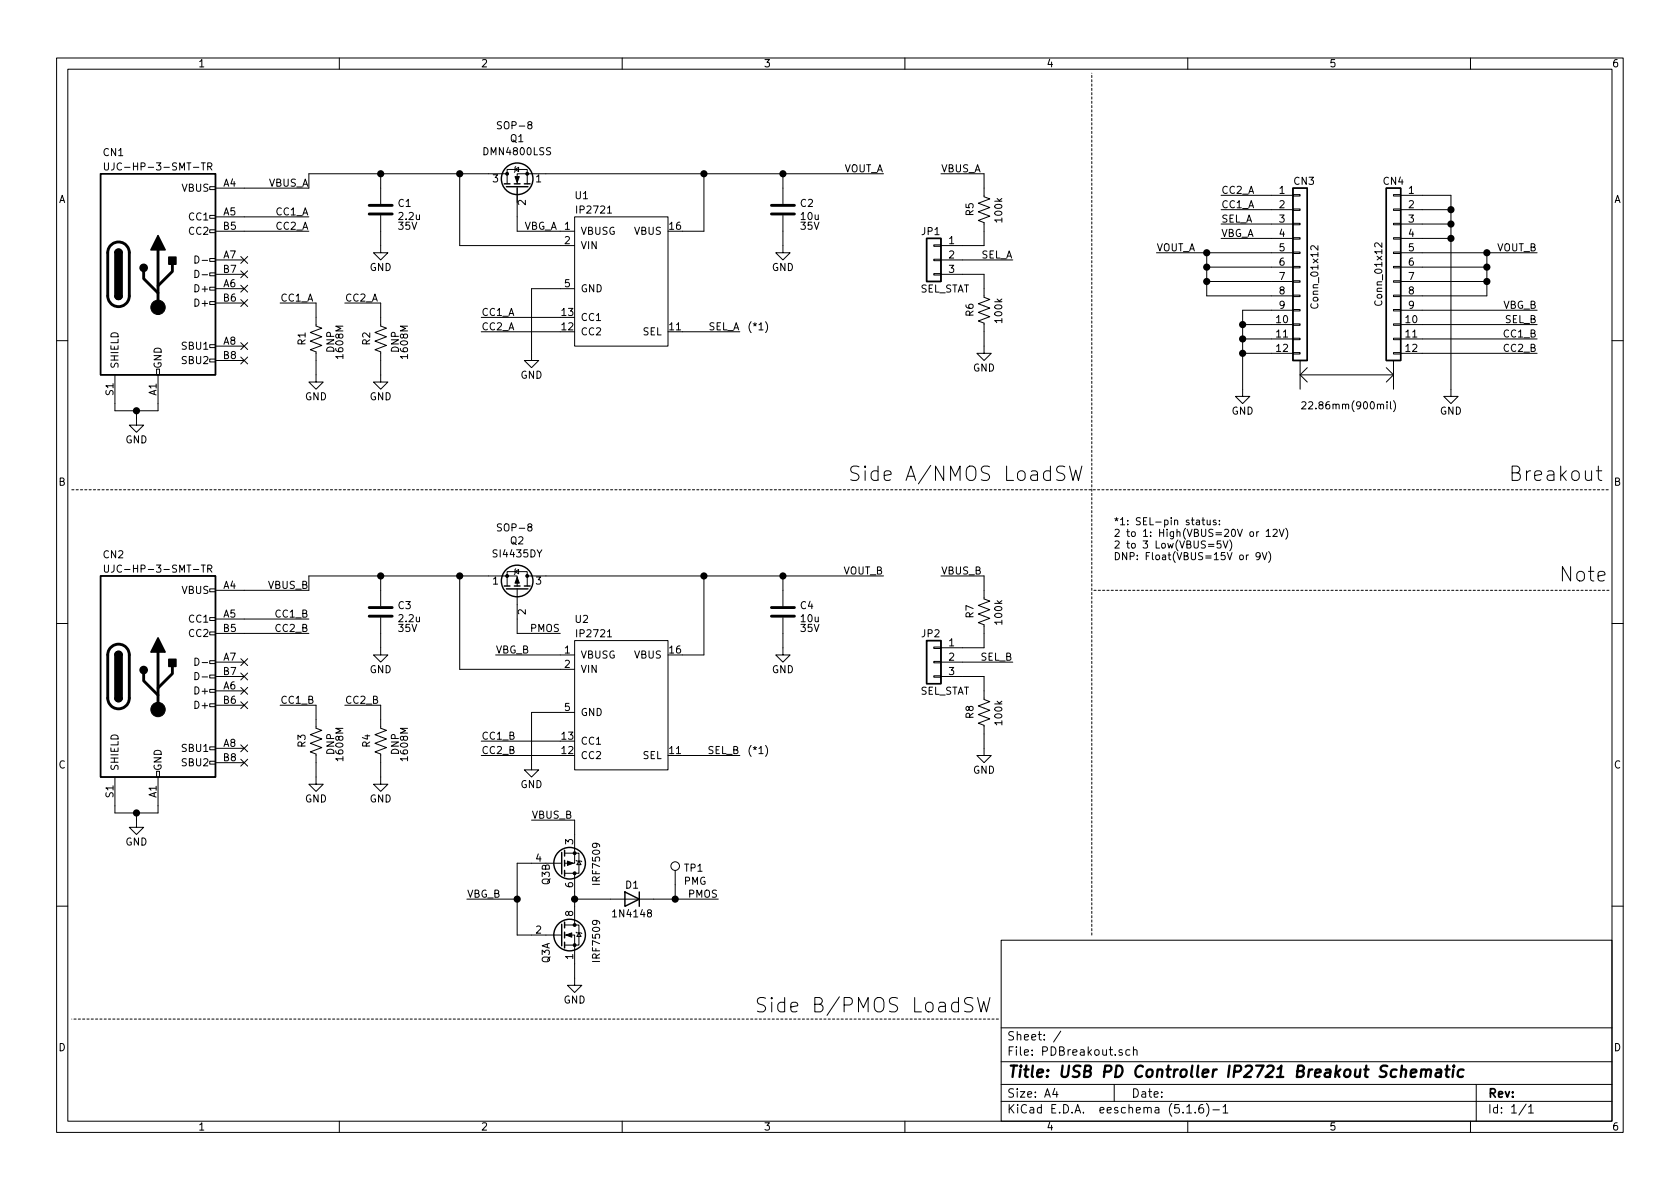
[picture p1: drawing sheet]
EESchema Schematic File Version 4
EELAYER 30 0
EELAYER END
$Descr A4 11693 8268
encoding utf-8
Sheet 1 1
Title "USB PD Controller IP2721 Breakout Schematic"
Date ""
Rev ""
Comp ""
Comment1 ""
Comment2 ""
Comment3 ""
Comment4 ""
$EndDescr
$Comp
L IP2721:IP2721 U1
U 1 1
P 4000 1500
F 0 "U1" H 4050 1650 50  0000 C CNN
F 1 "IP2721" H 4135 1550 50  0000 C CNN
F 2 "Package_SO:TSSOP-16_4.4x5mm_P0.65mm" H 4300 1800 50  0001 C CNN
F 3 "https://datasheet.lcsc.com/lcsc/2006111335_INJOINIC-IP2721_C603176.pdf" H 4000 1500 50  0001 C CNN
	1    4000 1500
	1    0    0    -1  
$EndComp
$Comp
L Connector:USB_C_Receptacle_USB2.0 CN1
U 1 1
P 1100 1900
F 0 "CN1" H 790 2750 50  0000 C CNN
F 1 "UJC-HP-3-SMT-TR" H 1100 2650 50  0000 C CNN
F 2 "USB_C-2.0_Receptacle_Generic_HandSoldering:CUI_UJC-HP-3-SMT-TR_HandSoldering" H 1250 1900 50  0001 C CNN
F 3 "https://www.usb.org/sites/default/files/documents/usb_type-c.zip" H 1250 1900 50  0001 C CNN
	1    1100 1900
	1    0    0    -1  
$EndComp
NoConn ~ 1700 1800
NoConn ~ 1700 1900
NoConn ~ 1700 2000
NoConn ~ 1700 2100
NoConn ~ 1700 2400
NoConn ~ 1700 2500
Wire Wire Line
	800  2800 800  2850
Wire Wire Line
	800  2850 950  2850
Wire Wire Line
	1100 2850 1100 2800
Wire Wire Line
	950  2850 950  2900
Connection ~ 950  2850
Wire Wire Line
	950  2850 1100 2850
$Comp
L power:GND #PWR0101
U 1 1
P 950 2900
F 0 "#PWR0101" H 950 2650 50  0001 C CNN
F 1 "GND" H 950 2750 50  0000 C CNN
F 2 "" H 950 2900 50  0001 C CNN
F 3 "" H 950 2900 50  0001 C CNN
	1    950  2900
	1    0    0    -1  
$EndComp
Wire Wire Line
	1700 1500 2150 1500
Wire Wire Line
	2150 1600 1700 1600
Text Label 2150 1500 2    50   ~ 0
CC1_A
Text Label 2150 1600 2    50   ~ 0
CC2_A
Wire Wire Line
	2150 1300 2150 1200
$Comp
L power:GND #PWR0103
U 1 1
P 3700 2450
F 0 "#PWR0103" H 3700 2200 50  0001 C CNN
F 1 "GND" H 3700 2300 50  0000 C CNN
F 2 "" H 3700 2450 50  0001 C CNN
F 3 "" H 3700 2450 50  0001 C CNN
	1    3700 2450
	1    0    0    -1  
$EndComp
Wire Wire Line
	5150 2300 4750 2300
Text Label 5150 2300 2    50   ~ 0
SEL_A
Wire Wire Line
	3900 1600 3600 1600
Wire Wire Line
	3600 1600 3600 1500
Wire Wire Line
	3350 2200 3900 2200
Wire Wire Line
	3350 2300 3900 2300
Wire Wire Line
	3700 2450 3700 2000
Wire Wire Line
	3700 2000 3900 2000
$Comp
L Device:Q_NMOS_SGD Q1
U 1 1
P 3600 1300
F 0 "Q1" V 3942 1300 50  0000 C CNN
F 1 "DMN4800LSS" V 3851 1300 50  0000 C CNN
F 2 "Package_SO:SOIC-8_3.9x4.9mm_P1.27mm" H 3800 1400 50  0001 C CNN
F 3 "https://www.diodes.com/assets/Datasheets/ds31736.pdf" H 3600 1300 50  0001 C CNN
	1    3600 1300
	0    -1   -1   0   
$EndComp
Wire Wire Line
	3400 1200 3200 1200
Wire Wire Line
	3200 1200 3200 1700
Connection ~ 3200 1200
Wire Wire Line
	3200 1200 2650 1200
Wire Wire Line
	3200 1700 3900 1700
$Comp
L Device:C C1
U 1 1
P 2650 1450
F 0 "C1" H 2765 1496 50  0000 L CNN
F 1 "2.2u" H 2765 1405 50  0000 L CNN
F 2 "Capacitor_SMD:C_1206_3216Metric_Pad1.42x1.75mm_HandSolder" H 2688 1300 50  0001 C CNN
F 3 "~" H 2650 1450 50  0001 C CNN
	1    2650 1450
	1    0    0    -1  
$EndComp
Wire Wire Line
	2650 1300 2650 1200
Wire Wire Line
	2650 1700 2650 1600
$Comp
L power:GND #PWR0104
U 1 1
P 2650 1700
F 0 "#PWR0104" H 2650 1450 50  0001 C CNN
F 1 "GND" H 2650 1550 50  0000 C CNN
F 2 "" H 2650 1700 50  0001 C CNN
F 3 "" H 2650 1700 50  0001 C CNN
	1    2650 1700
	1    0    0    -1  
$EndComp
Wire Wire Line
	3800 1200 4900 1200
Wire Wire Line
	4750 1600 4900 1600
Wire Wire Line
	4900 1600 4900 1200
Connection ~ 4900 1200
Wire Wire Line
	4900 1200 5450 1200
$Comp
L Device:C C2
U 1 1
P 5450 1450
F 0 "C2" H 5565 1496 50  0000 L CNN
F 1 "10u" H 5565 1405 50  0000 L CNN
F 2 "Capacitor_SMD:C_1206_3216Metric_Pad1.42x1.75mm_HandSolder" H 5488 1300 50  0001 C CNN
F 3 "~" H 5450 1450 50  0001 C CNN
	1    5450 1450
	1    0    0    -1  
$EndComp
Wire Wire Line
	5450 1200 5450 1300
Connection ~ 5450 1200
$Comp
L power:GND #PWR0105
U 1 1
P 5450 1700
F 0 "#PWR0105" H 5450 1450 50  0001 C CNN
F 1 "GND" H 5450 1550 50  0000 C CNN
F 2 "" H 5450 1700 50  0001 C CNN
F 3 "" H 5450 1700 50  0001 C CNN
	1    5450 1700
	1    0    0    -1  
$EndComp
Wire Wire Line
	5450 1600 5450 1700
Wire Wire Line
	5450 1200 6150 1200
Wire Wire Line
	6700 1800 7050 1800
Wire Wire Line
	6850 1700 6850 1600
Wire Wire Line
	6700 1900 6850 1900
Wire Wire Line
	6850 1900 6850 2000
$Comp
L power:GND #PWR0107
U 1 1
P 6850 2400
F 0 "#PWR0107" H 6850 2150 50  0001 C CNN
F 1 "GND" H 6850 2250 50  0000 C CNN
F 2 "" H 6850 2400 50  0001 C CNN
F 3 "" H 6850 2400 50  0001 C CNN
	1    6850 2400
	1    0    0    -1  
$EndComp
$Comp
L Device:R_US R6
U 1 1
P 6850 2150
F 0 "R6" V 6750 2100 50  0000 L CNN
F 1 "100k" V 6950 2050 50  0000 L CNN
F 2 "Resistor_SMD:R_0603_1608Metric_Pad1.05x0.95mm_HandSolder" V 6890 2140 50  0001 C CNN
F 3 "~" H 6850 2150 50  0001 C CNN
	1    6850 2150
	1    0    0    -1  
$EndComp
Wire Wire Line
	6850 2300 6850 2400
Wire Wire Line
	6850 1200 6850 1300
Text Notes 7750 3900 0    50   ~ 0
*1: SEL-pin status:\n2 to 1: High(VBUS=20V or 12V)\n2 to 3 Low(VBUS=5V)\nDNP: Float(VBUS=15V or 9V)
$Comp
L Connector:USB_C_Receptacle_USB2.0 CN2
U 1 1
P 1100 4700
F 0 "CN2" H 790 5550 50  0000 C CNN
F 1 "UJC-HP-3-SMT-TR" H 1100 5450 50  0000 C CNN
F 2 "USB_C-2.0_Receptacle_Generic_HandSoldering:CUI_UJC-HP-3-SMT-TR_HandSoldering" H 1250 4700 50  0001 C CNN
F 3 "https://www.usb.org/sites/default/files/documents/usb_type-c.zip" H 1250 4700 50  0001 C CNN
	1    1100 4700
	1    0    0    -1  
$EndComp
NoConn ~ 1700 4600
NoConn ~ 1700 4700
NoConn ~ 1700 4800
NoConn ~ 1700 4900
NoConn ~ 1700 5200
NoConn ~ 1700 5300
Wire Wire Line
	800  5600 800  5650
Wire Wire Line
	800  5650 950  5650
Wire Wire Line
	1100 5650 1100 5600
Wire Wire Line
	950  5650 950  5700
Connection ~ 950  5650
Wire Wire Line
	950  5650 1100 5650
$Comp
L power:GND #PWR0109
U 1 1
P 950 5700
F 0 "#PWR0109" H 950 5450 50  0001 C CNN
F 1 "GND" H 950 5550 50  0000 C CNN
F 2 "" H 950 5700 50  0001 C CNN
F 3 "" H 950 5700 50  0001 C CNN
	1    950  5700
	1    0    0    -1  
$EndComp
Wire Wire Line
	1700 4300 2150 4300
Wire Wire Line
	2150 4400 1700 4400
Text Label 2150 4300 2    50   ~ 0
CC1_B
Text Label 2150 4400 2    50   ~ 0
CC2_B
Wire Wire Line
	2650 4100 2650 4000
Connection ~ 2650 4000
Wire Wire Line
	2650 4000 2150 4000
Wire Wire Line
	2650 4500 2650 4400
$Comp
L power:GND #PWR0111
U 1 1
P 2650 4500
F 0 "#PWR0111" H 2650 4250 50  0001 C CNN
F 1 "GND" H 2650 4350 50  0000 C CNN
F 2 "" H 2650 4500 50  0001 C CNN
F 3 "" H 2650 4500 50  0001 C CNN
	1    2650 4500
	1    0    0    -1  
$EndComp
Wire Wire Line
	4900 4550 4900 4000
Wire Wire Line
	5450 4000 5450 4100
Connection ~ 5450 4000
$Comp
L power:GND #PWR0112
U 1 1
P 5450 4500
F 0 "#PWR0112" H 5450 4250 50  0001 C CNN
F 1 "GND" H 5450 4350 50  0000 C CNN
F 2 "" H 5450 4500 50  0001 C CNN
F 3 "" H 5450 4500 50  0001 C CNN
	1    5450 4500
	1    0    0    -1  
$EndComp
Wire Wire Line
	5450 4400 5450 4500
Wire Wire Line
	5450 4000 6150 4000
$Comp
L Device:R_US R7
U 1 1
P 6850 4250
F 0 "R7" V 6750 4200 50  0000 L CNN
F 1 "100k" V 6950 4150 50  0000 L CNN
F 2 "Resistor_SMD:R_0603_1608Metric_Pad1.05x0.95mm_HandSolder" V 6890 4240 50  0001 C CNN
F 3 "~" H 6850 4250 50  0001 C CNN
	1    6850 4250
	1    0    0    -1  
$EndComp
Text Label 7050 4600 2    50   ~ 0
SEL_B
Text Label 7050 1800 2    50   ~ 0
SEL_A
Text Label 3350 2200 0    50   ~ 0
CC1_A
Text Label 3350 2300 0    50   ~ 0
CC2_A
$Comp
L Device:R_US R1
U 1 1
P 2200 2350
F 0 "R1" V 2100 2300 50  0000 L CNN
F 1 "DNP" V 2300 2250 50  0000 L CNN
F 2 "Resistor_SMD:R_0603_1608Metric_Pad1.05x0.95mm_HandSolder" V 2240 2340 50  0001 C CNN
F 3 "~" H 2200 2350 50  0001 C CNN
	1    2200 2350
	1    0    0    -1  
$EndComp
$Comp
L power:GND #PWR0116
U 1 1
P 2200 2600
F 0 "#PWR0116" H 2200 2350 50  0001 C CNN
F 1 "GND" H 2200 2450 50  0000 C CNN
F 2 "" H 2200 2600 50  0001 C CNN
F 3 "" H 2200 2600 50  0001 C CNN
	1    2200 2600
	1    0    0    -1  
$EndComp
Text Label 1950 2100 0    50   ~ 0
CC1_A
Wire Wire Line
	2200 2200 2200 2100
Wire Wire Line
	2400 2100 2650 2100
Text Label 2400 2100 0    50   ~ 0
CC2_A
Wire Wire Line
	2650 2200 2650 2100
$Comp
L power:GND #PWR0117
U 1 1
P 2650 2600
F 0 "#PWR0117" H 2650 2350 50  0001 C CNN
F 1 "GND" H 2650 2450 50  0000 C CNN
F 2 "" H 2650 2600 50  0001 C CNN
F 3 "" H 2650 2600 50  0001 C CNN
	1    2650 2600
	1    0    0    -1  
$EndComp
$Comp
L Device:R_US R2
U 1 1
P 2650 2350
F 0 "R2" V 2550 2300 50  0000 L CNN
F 1 "DNP" V 2750 2250 50  0000 L CNN
F 2 "Resistor_SMD:R_0603_1608Metric_Pad1.05x0.95mm_HandSolder" V 2690 2340 50  0001 C CNN
F 3 "~" H 2650 2350 50  0001 C CNN
	1    2650 2350
	1    0    0    -1  
$EndComp
Wire Wire Line
	1950 2100 2200 2100
Wire Wire Line
	2200 2500 2200 2600
Wire Wire Line
	2650 2600 2650 2500
$Comp
L Device:R_US R3
U 1 1
P 2200 5150
F 0 "R3" V 2100 5100 50  0000 L CNN
F 1 "DNP" V 2300 5050 50  0000 L CNN
F 2 "Resistor_SMD:R_0603_1608Metric_Pad1.05x0.95mm_HandSolder" V 2240 5140 50  0001 C CNN
F 3 "~" H 2200 5150 50  0001 C CNN
	1    2200 5150
	1    0    0    -1  
$EndComp
$Comp
L power:GND #PWR0118
U 1 1
P 2200 5400
F 0 "#PWR0118" H 2200 5150 50  0001 C CNN
F 1 "GND" H 2200 5250 50  0000 C CNN
F 2 "" H 2200 5400 50  0001 C CNN
F 3 "" H 2200 5400 50  0001 C CNN
	1    2200 5400
	1    0    0    -1  
$EndComp
Wire Wire Line
	2200 5000 2200 4900
Wire Wire Line
	2400 4900 2650 4900
Wire Wire Line
	2650 5000 2650 4900
$Comp
L power:GND #PWR0119
U 1 1
P 2650 5400
F 0 "#PWR0119" H 2650 5150 50  0001 C CNN
F 1 "GND" H 2650 5250 50  0000 C CNN
F 2 "" H 2650 5400 50  0001 C CNN
F 3 "" H 2650 5400 50  0001 C CNN
	1    2650 5400
	1    0    0    -1  
$EndComp
$Comp
L Device:R_US R4
U 1 1
P 2650 5150
F 0 "R4" V 2550 5100 50  0000 L CNN
F 1 "DNP" V 2750 5050 50  0000 L CNN
F 2 "Resistor_SMD:R_0603_1608Metric_Pad1.05x0.95mm_HandSolder" V 2690 5140 50  0001 C CNN
F 3 "~" H 2650 5150 50  0001 C CNN
	1    2650 5150
	1    0    0    -1  
$EndComp
Wire Wire Line
	1950 4900 2200 4900
Wire Wire Line
	2200 5300 2200 5400
Wire Wire Line
	2650 5400 2650 5300
Text Label 1950 4900 0    50   ~ 0
CC1_B
Text Label 2400 4900 0    50   ~ 0
CC2_B
Wire Notes Line
	7600 6500 7600 500 
Text Notes 5900 3350 0    100  ~ 0
Side A/NMOS LoadSW
Text Notes 5250 7050 0    100  ~ 0
Side B/PMOS LoadSW
Wire Notes Line
	6950 7085 500  7085
Text Label 5150 5250 2    50   ~ 0
SEL_B
Text Label 3350 5250 0    50   ~ 0
CC2_B
Text Label 3350 5150 0    50   ~ 0
CC1_B
Wire Wire Line
	4750 4550 4900 4550
Wire Wire Line
	3200 4650 3900 4650
Wire Wire Line
	3700 4950 3900 4950
Wire Wire Line
	3700 5300 3700 4950
Wire Wire Line
	3350 5250 3900 5250
Wire Wire Line
	3350 5150 3900 5150
Wire Wire Line
	3900 4550 3450 4550
Wire Wire Line
	5150 5250 4750 5250
$Comp
L power:GND #PWR0120
U 1 1
P 3700 5300
F 0 "#PWR0120" H 3700 5050 50  0001 C CNN
F 1 "GND" H 3700 5150 50  0000 C CNN
F 2 "" H 3700 5300 50  0001 C CNN
F 3 "" H 3700 5300 50  0001 C CNN
	1    3700 5300
	1    0    0    -1  
$EndComp
$Comp
L IP2721:IP2721 U2
U 1 1
P 4000 4450
F 0 "U2" H 4050 4600 50  0000 C CNN
F 1 "IP2721" H 4135 4500 50  0000 C CNN
F 2 "Package_SO:TSSOP-16_4.4x5mm_P0.65mm" H 4300 4750 50  0001 C CNN
F 3 "https://datasheet.lcsc.com/lcsc/2006111335_INJOINIC-IP2721_C603176.pdf" H 4000 4450 50  0001 C CNN
	1    4000 4450
	1    0    0    -1  
$EndComp
Wire Wire Line
	2650 4000 3200 4000
Wire Wire Line
	3800 4000 4900 4000
Connection ~ 3200 4000
Wire Wire Line
	3200 4000 3400 4000
Connection ~ 4900 4000
Wire Wire Line
	4900 4000 5450 4000
Text Label 3450 4550 0    50   ~ 0
VBG_B
Text Label 3900 4400 2    50   ~ 0
PMOS
Wire Wire Line
	3900 4400 3600 4400
Wire Wire Line
	3600 4400 3600 4300
Wire Wire Line
	3200 4000 3200 4650
$Comp
L Device:D D1
U 1 1
P 4400 6250
F 0 "D1" H 4400 6350 50  0000 C CNN
F 1 "1N4148" H 4400 6150 50  0000 C CNN
F 2 "Diode_SMD:D_SOD-123" H 4400 6250 50  0001 C CNN
F 3 "~" H 4400 6250 50  0001 C CNN
	1    4400 6250
	-1   0    0    -1  
$EndComp
Text Label 5000 6250 2    50   ~ 0
PMOS
$Comp
L Device:R_US R5
U 1 1
P 6850 1450
F 0 "R5" V 6750 1400 50  0000 L CNN
F 1 "100k" V 6950 1350 50  0000 L CNN
F 2 "Resistor_SMD:R_0603_1608Metric_Pad1.05x0.95mm_HandSolder" V 6890 1440 50  0001 C CNN
F 3 "~" H 6850 1450 50  0001 C CNN
	1    6850 1450
	1    0    0    -1  
$EndComp
Text Notes 2850 5300 1    50   ~ 0
1608M
Text Notes 2400 5300 1    50   ~ 0
1608M
Text Notes 2850 2500 1    50   ~ 0
1608M
Text Notes 2400 2500 1    50   ~ 0
1608M
Text Notes 3450 3700 0    50   ~ 0
SOP-8
Text Notes 3450 900  0    50   ~ 0
SOP-8
Text Label 3650 1600 0    50   ~ 0
VBG_A
$Comp
L Connector_Generic:Conn_01x12 CN3
U 1 1
P 9050 1850
F 0 "CN3" H 9000 2450 50  0000 L CNN
F 1 "Conn_01x12" V 9150 1550 50  0000 L CNN
F 2 "Connector_PinHeader_2.54mm:PinHeader_1x12_P2.54mm_Vertical" H 9050 1850 50  0001 C CNN
F 3 "https://cdn.amphenol-icc.com/media/wysiwyg/files/drawing/68020.pdf" H 9050 1850 50  0001 C CNN
F 4 "68024-112HLF" H 9050 1850 50  0001 C CNN "Field4"
	1    9050 1850
	1    0    0    -1  
$EndComp
$Comp
L Connector_Generic:Conn_01x12 CN4
U 1 1
P 9700 1850
F 0 "CN4" H 9700 2450 50  0000 C CNN
F 1 "Conn_01x12" V 9800 1800 50  0000 C CNN
F 2 "Connector_PinHeader_2.54mm:PinHeader_1x12_P2.54mm_Vertical" H 9700 1850 50  0001 C CNN
F 3 "https://cdn.amphenol-icc.com/media/wysiwyg/files/drawing/68020.pdf" H 9700 1850 50  0001 C CNN
F 4 "68024-112HLF" H 9700 1850 50  0001 C CNN "Field4"
	1    9700 1850
	-1   0    0    -1  
$EndComp
Wire Notes Line style solid
	9700 2500 9700 2700
Wire Notes Line style solid
	9050 2500 9050 2700
Wire Notes Line style solid
	9050 2600 9700 2600
Wire Notes Line style solid
	9700 2600 9650 2550
Wire Notes Line style solid
	9700 2600 9650 2650
Wire Notes Line style solid
	9050 2600 9100 2550
Wire Notes Line style solid
	9050 2600 9100 2650
Text Notes 9050 2850 0    50   ~ 0
22.86mm(900mil)
Wire Notes Line
	500  3400 11200 3400
Text Notes 10500 3350 0    100  ~ 0
Breakout
Text Notes 5200 2300 0    50   ~ 0
(*1)
Text Notes 5200 5250 0    50   ~ 0
(*1)
Wire Wire Line
	4000 6200 4000 6250
Wire Wire Line
	4000 5800 4000 5700
$Comp
L power:GND #PWR0124
U 1 1
P 4000 6800
F 0 "#PWR0124" H 4000 6550 50  0001 C CNN
F 1 "GND" H 4000 6650 50  0000 C CNN
F 2 "" H 4000 6800 50  0001 C CNN
F 3 "" H 4000 6800 50  0001 C CNN
	1    4000 6800
	1    0    0    -1  
$EndComp
Wire Wire Line
	4000 6700 4000 6800
Wire Wire Line
	3600 6500 3700 6500
Connection ~ 3600 6250
Wire Wire Line
	3250 6250 3600 6250
Text Label 3250 6250 0    50   ~ 0
VBG_B
Wire Wire Line
	3600 6250 3600 6500
Wire Wire Line
	3600 6000 3600 6250
Wire Wire Line
	3700 6000 3600 6000
$Comp
L Transistor_FET:FDS4897C Q3
U 2 1
P 3900 6000
F 0 "Q3" V 3800 6000 50  0000 L CNN
F 1 "IRF7509" V 4150 5850 50  0000 L CNN
F 2 "Package_SO:MSOP-8_3x3mm_P0.65mm" H 4100 5925 50  0001 L CNN
F 3 "https://www.infineon.com/dgdl/irf7509pbf.pdf?fileId=5546d462533600a40153560330a81c5c" H 4000 6000 50  0001 L CNN
	2    3900 6000
	1    0    0    1   
$EndComp
$Comp
L Transistor_FET:FDS4897C Q3
U 1 1
P 3900 6500
F 0 "Q3" V 3800 6300 50  0000 L CNN
F 1 "IRF7509" V 4150 6300 50  0000 L CNN
F 2 "Package_SO:MSOP-8_3x3mm_P0.65mm" H 4100 6425 50  0001 L CNN
F 3 "https://www.infineon.com/dgdl/irf7509pbf.pdf?fileId=5546d462533600a40153560330a81c5c" H 4000 6500 50  0001 L CNN
	1    3900 6500
	1    0    0    -1  
$EndComp
Wire Wire Line
	4000 6250 4250 6250
Connection ~ 4000 6250
Wire Wire Line
	4000 6250 4000 6300
Text Label 8500 1450 0    50   ~ 0
CC1_A
Text Label 8500 1350 0    50   ~ 0
CC2_A
Wire Wire Line
	8500 1350 8850 1350
Wire Wire Line
	8500 1450 8850 1450
Text Label 8500 1650 0    50   ~ 0
VBG_A
Text Label 8500 1550 0    50   ~ 0
SEL_A
Wire Wire Line
	8500 1650 8850 1650
Wire Wire Line
	8850 2150 8650 2150
Wire Wire Line
	8500 1550 8850 1550
Wire Wire Line
	8850 2450 8650 2450
Wire Wire Line
	8650 2450 8650 2700
Wire Wire Line
	8650 2450 8650 2350
Connection ~ 8650 2450
Wire Wire Line
	8850 2250 8650 2250
Connection ~ 8650 2250
Wire Wire Line
	8650 2250 8650 2150
Wire Wire Line
	8850 2350 8650 2350
Connection ~ 8650 2350
Wire Wire Line
	8650 2350 8650 2250
$Comp
L power:GND #PWR0125
U 1 1
P 8650 2700
F 0 "#PWR0125" H 8650 2450 50  0001 C CNN
F 1 "GND" H 8650 2550 50  0000 C CNN
F 2 "" H 8650 2700 50  0001 C CNN
F 3 "" H 8650 2700 50  0001 C CNN
	1    8650 2700
	1    0    0    -1  
$EndComp
$Comp
L power:GND #PWR0126
U 1 1
P 10100 2700
F 0 "#PWR0126" H 10100 2450 50  0001 C CNN
F 1 "GND" H 10100 2550 50  0000 C CNN
F 2 "" H 10100 2700 50  0001 C CNN
F 3 "" H 10100 2700 50  0001 C CNN
	1    10100 2700
	1    0    0    -1  
$EndComp
Wire Wire Line
	8850 1750 8400 1750
Wire Wire Line
	8850 1850 8400 1850
Wire Wire Line
	8850 1950 8400 1950
Wire Wire Line
	8850 2050 8400 2050
Wire Wire Line
	8400 1750 8400 1850
Connection ~ 8400 1850
Connection ~ 8400 1950
Wire Wire Line
	8400 1950 8400 2050
Text Label 10700 2350 2    50   ~ 0
CC1_B
Text Label 10700 2450 2    50   ~ 0
CC2_B
Text Label 10700 2150 2    50   ~ 0
VBG_B
Text Label 10700 2250 2    50   ~ 0
SEL_B
Wire Wire Line
	10350 1750 9900 1750
Wire Wire Line
	10350 2050 9900 2050
Wire Wire Line
	10350 1750 10350 1850
Wire Wire Line
	10350 1850 10350 1950
Wire Wire Line
	10350 1950 10350 2050
Connection ~ 10350 1850
Wire Wire Line
	9900 1850 10350 1850
Wire Wire Line
	9900 1950 10350 1950
Connection ~ 10350 1950
$Comp
L Connector:TestPoint TP1
U 1 1
P 4700 6150
F 0 "TP1" H 4758 6268 50  0000 L CNN
F 1 "PMG" H 4758 6177 50  0000 L CNN
F 2 "TestPoint:TestPoint_Pad_2.0x2.0mm" H 4900 6150 50  0001 C CNN
F 3 "~" H 4900 6150 50  0001 C CNN
	1    4700 6150
	1    0    0    -1  
$EndComp
Wire Wire Line
	4700 6150 4700 6250
Text Notes 10850 4050 0    100  ~ 0
Note
Wire Notes Line
	11200 4100 7600 4100
Text Notes 2765 1600 0    50   ~ 0
35V
Text Notes 5565 1600 0    50   ~ 0
35V
$Comp
L Device:C C3
U 1 1
P 2650 4250
F 0 "C3" H 2765 4296 50  0000 L CNN
F 1 "2.2u" H 2765 4205 50  0000 L CNN
F 2 "Capacitor_SMD:C_1206_3216Metric_Pad1.42x1.75mm_HandSolder" H 2688 4100 50  0001 C CNN
F 3 "~" H 2650 4250 50  0001 C CNN
	1    2650 4250
	1    0    0    -1  
$EndComp
Text Notes 2765 4400 0    50   ~ 0
35V
$Comp
L Device:C C4
U 1 1
P 5450 4250
F 0 "C4" H 5565 4296 50  0000 L CNN
F 1 "10u" H 5565 4205 50  0000 L CNN
F 2 "Capacitor_SMD:C_1206_3216Metric_Pad1.42x1.75mm_HandSolder" H 5488 4100 50  0001 C CNN
F 3 "~" H 5450 4250 50  0001 C CNN
	1    5450 4250
	1    0    0    -1  
$EndComp
Text Notes 5565 4400 0    50   ~ 0
35V
$Comp
L Device:Q_PMOS_SGD Q2
U 1 1
P 3600 4100
F 0 "Q2" V 3942 4100 50  0000 C CNN
F 1 "SI4435DY" V 3851 4100 50  0000 C CNN
F 2 "Package_SO:SOIC-8_3.9x4.9mm_P1.27mm" H 3800 4200 50  0001 C CNN
F 3 "https://www.onsemi.com/pdf/datasheet/si4435dy-d.pdf" H 3600 4100 50  0001 C CNN
	1    3600 4100
	0    1    -1   0   
$EndComp
Text Label 6150 1200 2    50   ~ 0
VOUT_A
Text Label 2150 1300 2    50   ~ 0
VBUS_A
Wire Wire Line
	1700 1300 2150 1300
Wire Wire Line
	2650 1200 2150 1200
Connection ~ 2650 1200
Wire Wire Line
	6850 1200 6550 1200
Wire Wire Line
	8050 1750 8400 1750
Wire Wire Line
	8400 1850 8400 1950
Connection ~ 8400 1750
Wire Wire Line
	10350 1750 10700 1750
Connection ~ 10350 1750
Text Label 6550 1200 0    50   ~ 0
VBUS_A
Text Label 8050 1750 0    50   ~ 0
VOUT_A
Text Label 6150 4000 2    50   ~ 0
VOUT_B
Text Label 6550 4000 0    50   ~ 0
VBUS_B
Wire Wire Line
	2150 4000 2150 4100
Wire Wire Line
	1700 4100 2150 4100
Text Label 10700 1750 2    50   ~ 0
VOUT_B
$Comp
L Connector_Generic:Conn_01x03 JP1
U 1 1
P 6500 1800
F 0 "JP1" H 6450 2000 50  0000 L CNN
F 1 "SEL_STAT" H 6250 1600 50  0000 L CNN
F 2 "Connector_PinHeader_2.54mm:PinHeader_1x03_P2.54mm_Vertical_SMD_Pin1Left" H 6500 1800 50  0001 C CNN
F 3 "~" H 6500 1800 50  0001 C CNN
	1    6500 1800
	-1   0    0    -1  
$EndComp
Wire Wire Line
	6850 1700 6700 1700
Wire Wire Line
	6700 4600 7050 4600
Wire Wire Line
	6850 4500 6850 4400
Wire Wire Line
	6700 4700 6850 4700
Wire Wire Line
	6850 4700 6850 4800
$Comp
L power:GND #PWR0102
U 1 1
P 6850 5200
F 0 "#PWR0102" H 6850 4950 50  0001 C CNN
F 1 "GND" H 6850 5050 50  0000 C CNN
F 2 "" H 6850 5200 50  0001 C CNN
F 3 "" H 6850 5200 50  0001 C CNN
	1    6850 5200
	1    0    0    -1  
$EndComp
Wire Wire Line
	6850 5100 6850 5200
Wire Wire Line
	6850 4000 6850 4100
Wire Wire Line
	6850 4000 6550 4000
$Comp
L Connector_Generic:Conn_01x03 JP2
U 1 1
P 6500 4600
F 0 "JP2" H 6450 4800 50  0000 L CNN
F 1 "SEL_STAT" H 6250 4400 50  0000 L CNN
F 2 "Connector_PinHeader_2.54mm:PinHeader_1x03_P2.54mm_Vertical_SMD_Pin1Left" H 6500 4600 50  0001 C CNN
F 3 "~" H 6500 4600 50  0001 C CNN
	1    6500 4600
	-1   0    0    -1  
$EndComp
Wire Wire Line
	6850 4500 6700 4500
$Comp
L Device:R_US R8
U 1 1
P 6850 4950
F 0 "R8" V 6750 4900 50  0000 L CNN
F 1 "100k" V 6950 4850 50  0000 L CNN
F 2 "Resistor_SMD:R_0603_1608Metric_Pad1.05x0.95mm_HandSolder" V 6890 4940 50  0001 C CNN
F 3 "~" H 6850 4950 50  0001 C CNN
	1    6850 4950
	1    0    0    -1  
$EndComp
Wire Wire Line
	9900 2150 10700 2150
Wire Wire Line
	9900 2250 10700 2250
Wire Wire Line
	9900 2350 10700 2350
Wire Wire Line
	9900 2450 10700 2450
Wire Wire Line
	4550 6250 4700 6250
Connection ~ 4700 6250
Wire Wire Line
	4700 6250 5000 6250
Text Label 2150 4100 2    50   ~ 0
VBUS_B
Text Label 3700 5700 0    50   ~ 0
VBUS_B
Wire Wire Line
	3700 5700 4000 5700
Wire Wire Line
	10100 1550 10100 1650
Connection ~ 10100 1550
Wire Wire Line
	10100 1450 10100 1550
Connection ~ 10100 1450
Wire Wire Line
	10100 1350 10100 1450
Wire Wire Line
	10100 1550 9900 1550
Wire Wire Line
	10100 1450 9900 1450
Wire Wire Line
	10100 1650 9900 1650
Wire Wire Line
	10100 1350 9900 1350
Wire Wire Line
	10100 1650 10100 2700
Connection ~ 10100 1650
$EndSCHEMATC
